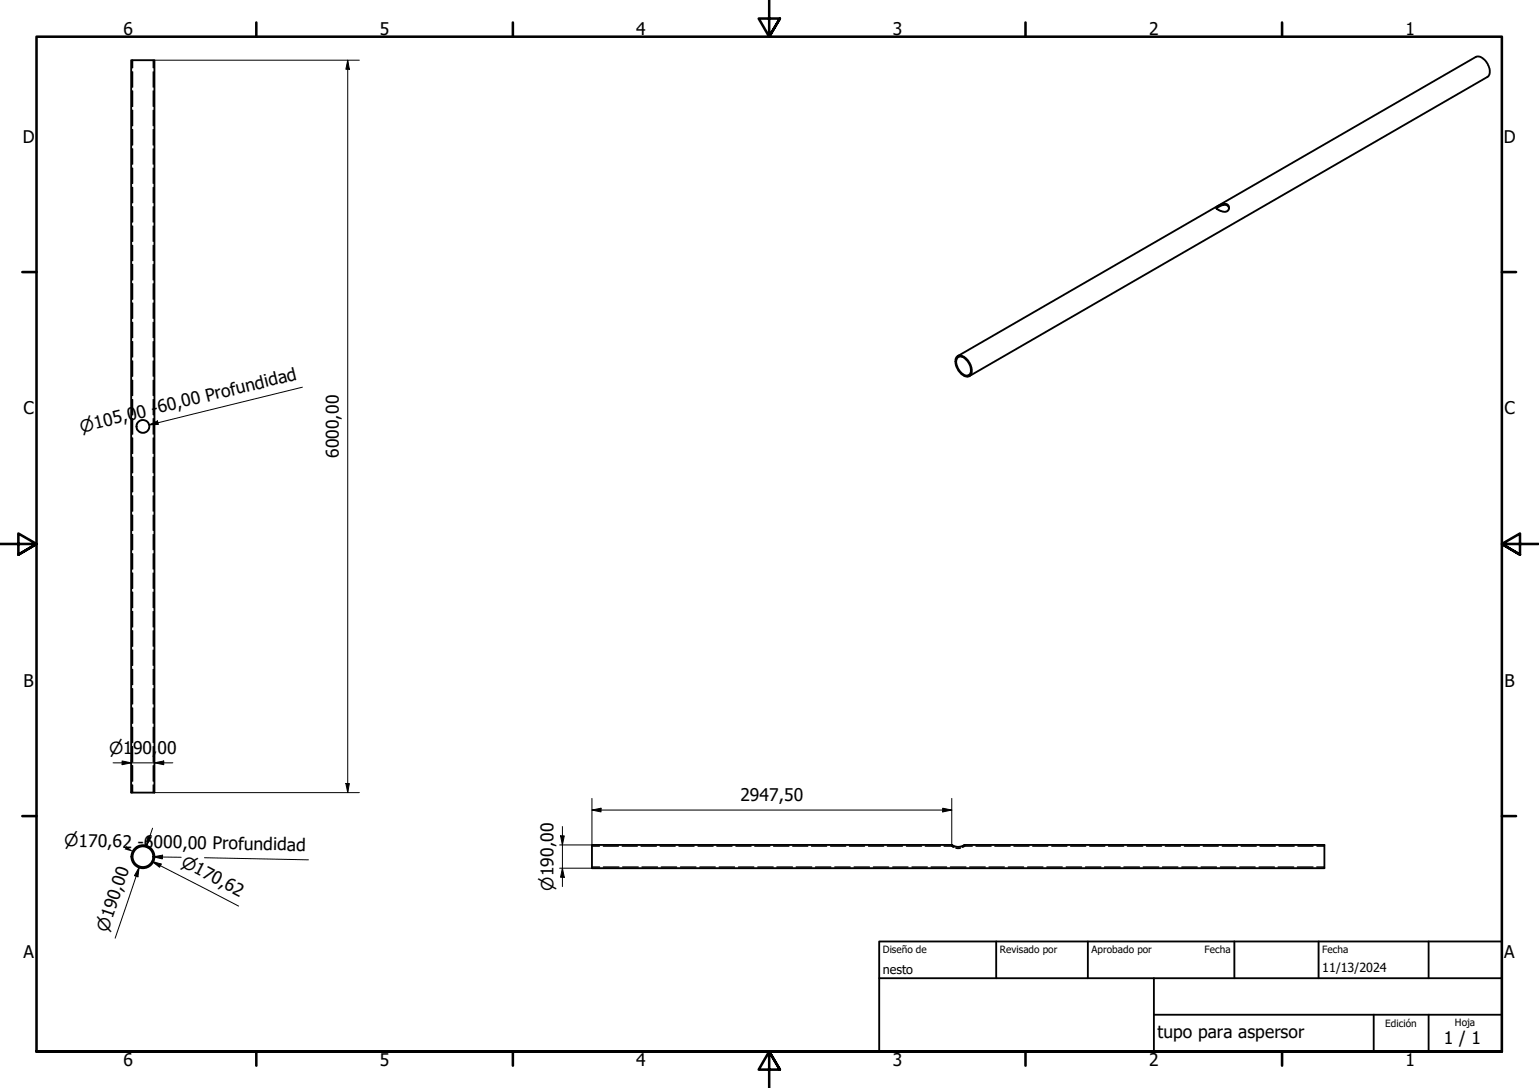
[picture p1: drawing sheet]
<svg xmlns="http://www.w3.org/2000/svg" width="420mm" height="297mm" viewBox="0 0 420 297" stroke-linecap="round" stroke-linejoin="round" font-family="sans-serif">
<!-- layer: Oculto (ISO) -->
<g fill="none" stroke="#000" stroke-width=".38">
<path d="M36.2 16.4v2.1M36.2 19.6v4.2M41.8 16.4v2.1M41.8 19.6v4.2M36.2 24.8v4.3M36.2 30.1v4.2M36.2 35.4v4.2M41.8 24.8v4.3M41.8 30.1v4.2M41.8 35.4v4.2M36.2 40.6v4.2M36.2 45.9v4.2"/>
<path d="M36.2 51.2v4.2M36.2 56.4v4.2M41.8 40.6v4.2M41.8 45.9v4.2M41.8 51.2v4.2M41.8 56.4v4.2M36.2 61.7v4.2M36.2 67v4.2M36.2 72.2v4.2M36.2 77.5v4.2M41.8 61.7v4.2M41.8 67v4.2"/>
<path d="M41.8 72.2v4.2M41.8 77.5v4.2M36.2 82.7v4.2M36.2 88v4.2M36.2 93.3v4.2M36.2 98.5v4.2M41.8 82.7v4.2M41.8 88v4.2M41.8 93.3v4.2M41.8 98.5v4.2M36.2 103.8v4.2M36.2 109.1v4.2"/>
<path d="M36.2 114.3v4.2M36.2 119.6v4.2M41.8 103.8v4.2M41.8 109.1v4.2M41.8 114.3v4.2M41.8 119.6v4.2M36.2 124.8v4.3M36.2 130.1v4.2M36.2 135.4v4.2M41.8 124.8v4.3M41.8 130.1v4.2M41.8 135.4v4.2"/>
<path d="M36.2 140.6v4.2M36.2 145.9v4.2M36.2 151.2v4.2M36.2 156.4v4.2M41.8 140.6v4.2M41.8 145.9v4.2M41.8 151.2v4.2M41.8 156.4v4.2M36.2 161.7v4.2M36.2 166.9v4.3M36.2 172.2v4.3M36.2 177.5v4.2"/>
<path d="M41.8 161.7v4.2M41.8 166.9v4.3M41.8 172.2v4.3M41.8 177.5v4.2M36.2 182.7v4.2M36.2 188v4.2M36.2 193.3v4.2M36.2 198.6v4.1M41.8 182.7v4.2M41.8 188v4.2M41.8 193.3v4.2M41.8 198.6v4.1"/>
<path d="M36.2 203.8v4.2M36.2 209v4.3M36.2 214.3v2.1M41.8 203.8v4.2M41.8 209v4.3M41.8 214.3v2.1M37.3 231.3v.1M37.3 231.5v.1M40.8 231.3v.1M40.8 231.5v.1M161.6 231h2M161.6 236.7h2.1"/>
<path d="M164.7 231h4.1M164.7 236.7h4.3M169.9 231h4.1M170 236.7h4.2M175 231h4.2M175.3 236.7h4.2M180.2 231h4.1M180.5 236.7h4.2M185.4 231h4.1M185.8 236.7h4.2M190.6 231h4.1M191.1 236.7h4.2"/>
<path d="M195.7 231h4.1M196.3 236.7h4.2M200.9 231h4.1M201.6 236.7h4.2M206.1 231h4.1M206.9 236.7h4.2M211.2 231h4.2M212.1 236.7h4.2M216.4 231h4.1M217.4 236.7h4.2M221.6 231h4.1M222.6 236.7h4.2"/>
<path d="M226.8 231h4.1M227.9 236.7h4.2M231.9 231h4.1M233.2 236.7h4.2M237.1 231h4.1M238.4 236.7h4.2M242.3 231h4.1M243.7 236.7h4.2M247.5 231h4.1M249 236.7h4.2M252.6 231h4.1M254.2 236.7h4.2"/>
<path d="M257.7 231h2.1M259.5 236.7h4.2M259.8 231l.6 .3M259.8 230.7v.1M259.8 230.9v.1M261 231.5h1.2M263.3 231l-.5 .3M263.3 230.7v.1M263.3 230.9v.1M263.3 231h2.1M264.7 236.7h4.3M266.4 231h4.2"/>
<path d="M270 236.7h4.2M271.6 231h4.2M275.3 236.7h4.2M276.8 231h4.1M280.5 236.7h4.2M281.9 231h4.2M285.8 236.7h4.2M287.1 231h4.2M291.1 236.7h4.2M292.3 231h4.1M296.4 236.7h4.1M297.5 231h4.1"/>
<path d="M301.6 236.7h4.2M302.6 231h4.2M306.8 236.7h4.3M307.8 231h4.2M312.1 236.7h4.3M313 231h4.1M317.4 236.7h4.2M318.1 231h4.2M322.6 236.7h4.2M323.3 231h4.2M327.9 236.7h4.2M328.5 231h4.1"/>
<path d="M333.2 236.7h4.2M333.7 231h4.1M338.5 236.7h4.1M338.8 231h4.2M343.7 236.7h4.2M344 231h4.2M348.9 236.7h4.3M349.2 231h4.1M354.2 236.7h4.3M354.3 231h4.2M359.5 236.7h2.1M359.5 231h2.1"/>
</g>
<!-- layer: Visible (ISO) -->
<g fill="none" stroke="#000" stroke-width=".51">
<path d="M35.8 16.4h6.4v200h-6.4zM332.1 56.9l1.1-.7a1.49 1.49 0 0 1 2.3 .6v.1M332.2 56.5l1.7-.8h.9l.7 .6v.8l-.7 .7h-1l-1.1-.5a.57 .57 0 0 1-.5-.8zM261.1 97.5a1.82 1.82 0 0 1 2.8 .5 3.7 3.7 0 0 1 1 4.5 2.14 2.14 0 0 1-3-1 4 4 0 0 1-.8-4zM261.4 97.7a1.75 1.75 0 0 1 2.6 .7 3.4 3.4 0 0 1 .7 3.8 1.84 1.84 0 0 1-2.6-.7 3.3 3.3 0 0 1-.7-3.8zM261.5 97.2l141.4-81.7a3 3 0 0 1 3.4 2.3 2.45 2.45 0 0 1-.2 3.2l-141.4 81.7M161.6 230.7h98.2l1.7 .6 .9-.2 .9-.4h98.3v6.3h-200z"/>
<circle cx="39" cy="116.4" r="1.75"/>
<circle cx="39" cy="233.9" r="2.83"/>
<circle cx="39" cy="233.9" r="3.1"/>
</g>
<!-- layer: Borde (ISO) -->
<g fill="none" stroke="#000" stroke-width=".7">
<path d="M70 6.1v3.9M140 6.1v3.9M210 0v10l-2.9-4.9h5.8l-2.9 4.9 2.9-4.9M280 6.1v3.9M350 6.1v3.9M6.1 74.3h3.9M410 74.3h3.9M0 148.5h10l-5-2.8v5.7l5-2.9-5 2.9M420 148.5h-10l5-2.8v5.7l-5-2.9 5 2.9M6.1 222.8h3.9M410 222.8h3.9M10 287.1v-277.1h400v277.1h-400h400"/>
<path d="M70 287.1v3.8M140 287.1v3.8M212.9 292l-2.9-4.9 2.9 4.9h-5.8l2.9-4.9v9.9M280 287.1v3.8M350 287.1v3.8"/>
</g>
<path d="M240 257h170v30.1h-170zM272 257v10.1M297 257v10.1M337 257v10.1M360 257v10.1M390 257v10.1M240 267.1h170M315 277h95M315 267.1v20M375 277v10.1M390 277v10.1" fill="none" stroke="#000" stroke-width=".51"/>
<path d="M40.7 116l2.3-1.1 .2 1zM82.5 105.7l-41.8 10.3M41.8 233.9l2.6-.4-.1 1zM41.8 233.9l7.7 .1M55.8 234.2l28.4 .5" fill="none" stroke="#000" stroke-width=".27"/>
<path d="M40.7 116l2.3-1.1 .2 1zM41.8 233.9l2.6-.4-.1 1z" fill="#000"/>
<!-- layer: Cota (ISO) -->
<g fill="none" stroke="#000" stroke-width=".27">
<path d="M42.2 16.4h55.9M94.9 16.4l.5 2.5h-1zM94.9 16.4v200M30.9 208.3h16.3M33.3 207.8l2.5 .5-2.5 .5zM35.8 207.5v8.9M42.2 208.3l2.5-.5v1zM42.2 207.5v8.9h55.9M94.4 213.9h1l-.5 2.5zM161.6 218v12.7h-8.8M259.8 218v12.7M37.2 239.3l.8-2.5-6.6 19.3"/>
<path d="M38 236.8l-.3 2.6-1-.3zM40.4 228.3l.9 .3-1.3 2.3zM41.5 235.2l2.5 .7-.4 .9zM41.7 226.1l-1.7 4.8M43.8 236.3l-2.3-1.1 23.7 12.2M152.8 237h8.8M153 228.2h1.1l-.6 2.5zM153.5 237l.6 2.5h-1.1zM153.5 225.7v16.3M161.6 221.2l2.5-.6v1.1zM161.6 221.2h98.2M257.4 220.6l2.4 .6-2.4 .5z"/>
</g>
<path d="M94.9 16.4l.5 2.5h-1zM33.3 207.8l2.5 .5-2.5 .5zM42.2 208.3l2.5-.5v1zM94.4 213.9h1l-.5 2.5zM34.5 231l2 1.6-2.5-.7zM38 236.8l-.3 2.6-1-.3zM40.4 228.3l.9 .3-1.3 2.3zM41.5 235.2l2.5 .7-.4 .9zM153 228.2h1.1l-.6 2.5zM153.5 237l.6 2.5h-1.1zM161.6 221.2l2.5-.6v1.1zM257.4 220.6l2.4 .6-2.4 .5z" fill="#000"/>
<g font-size="4.8">
<text x="33.7" y="9.6">6</text>
<text x="103.7" y="9.6">5</text>
<text x="173.7" y="9.6">4</text>
<text x="243.7" y="9.6">3</text>
<text x="313.7" y="9.6">2</text>
<text x="383.7" y="9.6">1</text>
<text x="6.2" y="38.9">D</text>
<text x="410.5" y="38.9">D</text>
<text x="6.4" y="113.1">C</text>
<text x="410.7" y="113.1">C</text>
<text x="92.5" y="125" transform="rotate(-90 92.5 125)">6000,00</text>
<text x="6.4" y="187.4">B</text>
<text x="410.7" y="187.4">B</text>
<text x="36.3" y="205.9">90,</text>
<text x="43" y="205.9">00</text>
<text x="202.1" y="218.7">2947,50</text>
<text x="6.4" y="261.7">A</text>
<text x="410.7" y="261.7">A</text>
<text x="316" y="283.3">tupo para aspersor</text>
<text x="394.2" y="285">1 / 1</text>
<text x="33.7" y="290.9">6</text>
<text x="103.7" y="290.9">5</text>
<text x="173.7" y="290.9">4</text>
<text x="243.7" y="290.9">3</text>
<text x="313.7" y="290.9">2</text>
<text x="383.7" y="290.9">1</text>
</g>
<g font-size="4.6">
<text x="22.3" y="118.1" transform="rotate(-14 22.3 118.1)">⌀105,00 -60,00 Profundidad</text>
<text x="29.8" y="205.9">⌀1</text>
<text x="17.5" y="231.1" transform="rotate(1 17.5 231.1)">⌀170,62 -6000,00 Profundidad</text>
<text x="49.1" y="236.4" transform="rotate(27 49.1 236.4)">⌀170,62</text>
<text x="151.1" y="243.1" transform="rotate(-90 151.1 243.1)">⌀190,00</text>
<text x="29.4" y="254.6" transform="rotate(-71 29.4 254.6)">⌀190,00</text>
</g>
<g font-size="3.4">
<text x="241" y="266">nesto</text>
<text x="361" y="265.5">11/13/2024</text>
</g>
<g font-size="2.7">
<text x="241" y="260.2">Diseño de</text>
<text x="273" y="260.1">Revisado por</text>
<text x="298" y="260.1">Aprobado por</text>
<text x="328.9" y="260.1">Fecha</text>
<text x="361" y="260.1">Fecha</text>
<text x="378.2" y="280.3">Edición</text>
<text x="397.2" y="280">Hoja</text>
</g>
</svg>
